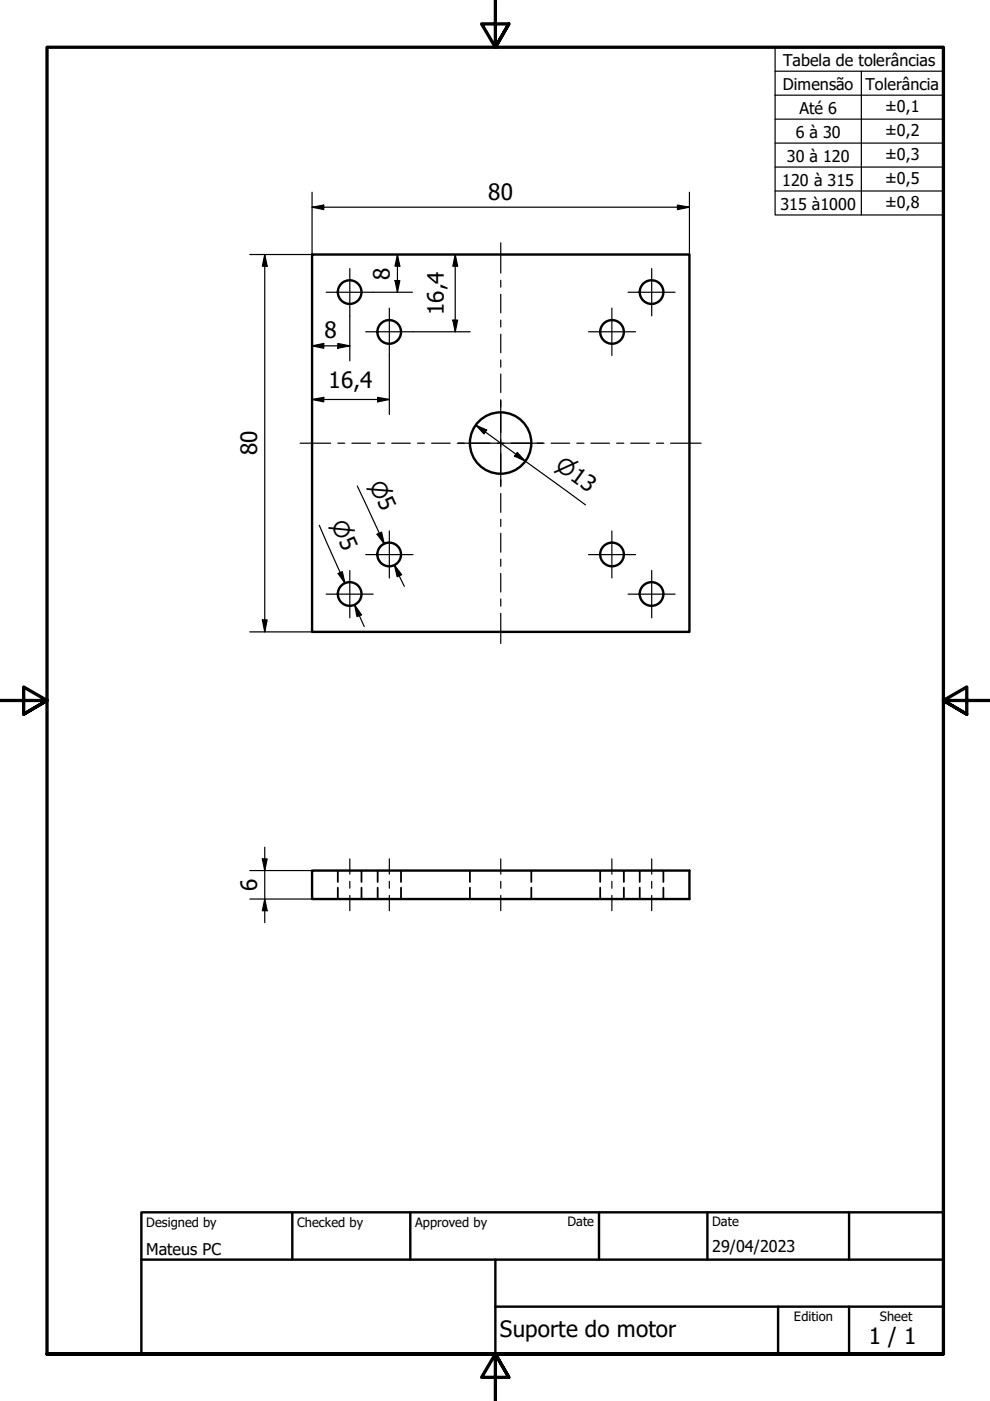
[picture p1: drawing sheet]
<svg xmlns="http://www.w3.org/2000/svg" width="210mm" height="297mm" viewBox="0 0 210 297" stroke-linecap="round" stroke-linejoin="round" font-family="sans-serif">
<!-- layer: Visible (ISO) -->
<g fill="none" stroke="#000" stroke-width=".51">
<path d="M66.2 54h80v80h-80zM66.2 184.6h80v6h-80z"/>
<circle cx="74.1" cy="61.9" r="2.51"/>
<circle cx="82.5" cy="70.4" r="2.51"/>
<circle cx="129.8" cy="70.4" r="2.51"/>
<circle cx="138.1" cy="61.9" r="2.51"/>
<circle cx="106.1" cy="93.9" r="6.5"/>
<circle cx="82.5" cy="117.6" r="2.51"/>
<circle cx="129.8" cy="117.6" r="2.51"/>
<circle cx="74.1" cy="125.9" r="2.51"/>
<circle cx="138.1" cy="125.9" r="2.51"/>
</g>
<!-- layer: Hidden (ISO) -->
<g fill="none" stroke="#000" stroke-width=".38">
<path d="M71.6 184.6v2.4M71.6 188.2v2.4M76.6 184.6v2.4M76.6 188.2v2.4M80.1 184.6v2.4M80.1 188.2v2.4M85 184.6v2.4M85 188.2v2.4M99.6 184.6v2.4M99.6 188.2v2.4M112.6 184.6v2.4M112.6 188.2v2.4"/>
<path d="M127.3 184.6v2.4M127.3 188.2v2.4M132.3 184.6v2.4M132.3 188.2v2.4M135.6 184.6v2.4M135.6 188.2v2.4M140.7 184.6v2.4M140.7 188.2v2.4"/>
</g>
<!-- layer: Border (ISO) -->
<path d="M105 0v10l-2.9-4.9h5.8l-2.9 4.9 2.9-4.9M0 148.5h10l-5-2.8v5.7l5-2.9-5 2.9M210 148.5h-10l5-2.8v5.7l-5-2.9 5 2.9M10 287.1v-277.1h190v277.1h-190h190M107.9 292l-2.9-4.9 2.9 4.9h-5.8l2.9-4.9v9.9" fill="none" stroke="#000" stroke-width=".7"/>
<!-- layer: Title (ISO) -->
<path d="M30 257h170v30.1h-170zM62 257v10.1M87 257v10.1M127 257v10.1M150 257v10.1M180 257v10.1M30 267.1h170M105 277h95M105 267.1v20M165 277v10.1M180 277v10.1" fill="none" stroke="#000" stroke-width=".51"/>
<!-- layer: Centerline (ISO) -->
<g fill="none" stroke="#000" stroke-width=".25">
<path d="M106.2 51.5v6.4M106.2 59.4v1.5M106.2 62.4v3.9M106.2 67.9v1.4M106.2 70.9v3.9M106.2 76.3v1.5M106.2 79.3v3.9M63.6 94h6.5M71.6 94h1.5M74.6 94h3.9M80.1 94h1.4M83.1 94h3.9"/>
<path d="M88.5 94h1.5M91.5 94h3.9M97 94h1.4M99.9 94h4M105.4 94h1.5M106.2 84.8v1.5M106.2 87.7v4M106.2 93.2v1.5M106.2 96.2v4M108.4 94h3.9M113.9 94h1.5M116.8 94h4"/>
<path d="M122.3 94h1.5M125.3 94h3.9M130.7 94h1.6M133.7 94h4M139.2 94h1.5M142.2 94h6.5M106.2 101.6v1.6M106.2 104.6v4M106.2 110.1v1.5M106.2 113.1v4M106.2 118.5v1.6M106.2 121.6v3.9"/>
<path d="M106.2 127v1.5M106.2 130v6.4M74.2 182.1v3.2M74.2 186.9v1.4M74.2 189.9v3.2M82.5 182.1v3.2M82.5 186.9v1.4M82.5 189.9v3.2M106.2 182.1v3.2M106.2 186.9v1.4M106.2 189.9v3.2M129.7 182.1v3.2"/>
<path d="M129.7 186.9v1.4M129.7 189.9v3.2M138.2 182.1v3.2M138.2 186.9v1.4M138.2 189.9v3.2"/>
</g>
<!-- layer: Center Mark (ISO) -->
<g fill="none" stroke="#000" stroke-width=".25">
<path d="M74.2 56.9v10.1M138.2 56.9v10.1M69.2 62h9.9M77.5 70.3h10.1M82.5 65.3v10.1M124.8 70.3h9.9M129.7 65.3v10.1M133.2 62h9.9M97.2 94h17.9M106.2 84.9v18.1M77.5 117.6h10.1M82.5 112.6v9.9"/>
<path d="M124.8 117.6h9.9M129.7 112.6v9.9M69.2 126h9.9M74.2 121v10M133.2 126h9.9M138.2 121v10"/>
</g>
<!-- layer: Dimension (ISO) -->
<g fill="none" stroke="#000" stroke-width=".25">
<path d="M56.1 54l.5 2.4h-1zM56.1 54v80M66.2 43.9l2.4-.4v.9zM66.2 43.9h80M66.2 40.8v13.2h-13.2M83.8 59.5h1l-.5 2.5zM84.3 54l.5 2.4h-1zM84.3 54v8M96.5 54l.5 2.4h-1zM96.5 54v16.3M143.6 43.5l2.6 .4-2.6 .5zM146.2 40.8v13.2"/>
<path d="M66.2 73.3l2.4-.5v1zM66.2 73.3h8M71.6 72.8l2.6 .5-2.6 .5zM74.2 67v9.5M79.1 62h8.3M82.5 75.4v12.5M87.6 70.3h12.1M96 67.9h1l-.5 2.4zM66.2 84.7l2.4-.4v.9zM66.2 84.7h16.3M80.1 84.3l2.4 .4-2.4 .5zM100.9 90.2l2.3 1-.6 .8z"/>
<path d="M100.9 90.2l23.2 16.8M109.7 95.9l1.7 1.9-2.3-1.1zM67.7 111.4l5.5 12.3-1.1-2.3M75.8 103l5.7 12.3-1-2.3M79.9 113.3l1-.5 .6 2.5zM83.6 119.8l1.6 2-1 .5zM83.6 119.8l2.1 4.5M53 134h13.2M55.6 131.4h1l-.5 2.6zM71.7 121.6l.9-.4 .6 2.5zM75.2 128.3l1.4 2.1-.9 .3zM75.2 128.3l2 4.5"/>
<path d="M56.1 179.6v16M53 184.6h13.2M53 190.6h13.2M55.6 182.1h1l-.5 2.5zM56.1 190.6l.5 2.5h-1z"/>
</g>
<g fill="#000">
<path d="M56.1 54l.5 2.4h-1z" fill-rule="evenodd"/>
<path d="M66.2 43.9l2.4-.4v.9z" fill-rule="evenodd"/>
<path d="M83.8 59.5h1l-.5 2.5z" fill-rule="evenodd"/>
<path d="M84.3 54l.5 2.4h-1z" fill-rule="evenodd"/>
<path d="M96.5 54l.5 2.4h-1z" fill-rule="evenodd"/>
<path d="M143.6 43.5l2.6 .4-2.6 .5z" fill-rule="evenodd"/>
<path d="M66.2 73.3l2.4-.5v1z" fill-rule="evenodd"/>
<path d="M71.6 72.8l2.6 .5-2.6 .5z" fill-rule="evenodd"/>
<path d="M96 67.9h1l-.5 2.4z" fill-rule="evenodd"/>
<path d="M66.2 84.7l2.4-.4v.9z" fill-rule="evenodd"/>
<path d="M80.1 84.3l2.4 .4-2.4 .5z" fill-rule="evenodd"/>
<path d="M100.9 90.2l2.3 1-.6 .8z" fill-rule="evenodd"/>
<path d="M109.7 95.9l1.7 1.9-2.3-1.1z" fill-rule="evenodd"/>
<path d="M79.9 113.3l1-.5 .6 2.5z" fill-rule="evenodd"/>
<path d="M55.6 131.4h1l-.5 2.6z" fill-rule="evenodd"/>
<path d="M71.7 121.6l.9-.4 .6 2.5z" fill-rule="evenodd"/>
<path d="M75.2 128.3l1.4 2.1-.9 .3z" fill-rule="evenodd"/>
<path d="M83.6 119.8l1.6 2-1 .5z" fill-rule="evenodd"/>
<path d="M55.6 182.1h1l-.5 2.5z" fill-rule="evenodd"/>
<path d="M56.1 190.6l.5 2.5h-1z" fill-rule="evenodd"/>
</g>
<!-- layer: Symbol (ISO) -->
<path d="M164.3 15.1v-5.1h35.7v5.1M182.6 15.1v30.5M200 15.1h-35.7v5.1M200 15.1v30.5h-35.7v-25.4M164.3 20.2h35.7M164.3 25.3h35.7M164.3 30.3h35.7M164.3 35.4h35.7M164.3 40.5h35.7" fill="none" stroke="#000" stroke-width=".25"/>
<g font-size="4.8">
<text x="103.5" y="42.3">80</text>
<text x="82.7" y="59.3" transform="rotate(-90 82.7 59.3)">8</text>
<text x="68.8" y="71.7">8</text>
<text x="94.1" y="66.9" transform="rotate(-90 94.1 66.9)">16,4</text>
<text x="69.7" y="82.3">16,4</text>
<text x="54.5" y="96.6" transform="rotate(-90 54.5 96.6)">80</text>
<text x="54.5" y="188.9" transform="rotate(-90 54.5 188.9)">6</text>
<text x="106" y="283.4">Suporte do motor</text>
<text x="184.2" y="285">1 / 1</text>
</g>
<g font-size="4.6">
<text x="117.5" y="99.2" transform="rotate(36 117.5 99.2)">⌀13</text>
<text x="78.2" y="102.7" transform="rotate(65 78.2 102.7)">⌀5</text>
<text x="70.2" y="111" transform="rotate(66 70.2 111)">⌀5</text>
</g>
<g font-size="3.4">
<text x="166.1" y="14">Tabela de tolerâncias</text>
<text x="166" y="19">Dimensão</text>
<text x="183.5" y="19">Tolerância</text>
<text x="187.6" y="23.7">±0,1</text>
<text x="168.7" y="29.2">6 à 30</text>
<text x="169.5" y="24.1">Até 6</text>
<text x="187.6" y="28.8">±0,2</text>
<text x="166.8" y="34.3">30 à 120</text>
<text x="187.6" y="33.9">±0,3</text>
<text x="165.9" y="39.4">120 à 315</text>
<text x="187.6" y="39">±0,5</text>
<text x="165.5" y="44.4">315 à1000</text>
<text x="187.6" y="44.1">±0,8</text>
<text x="31" y="266">Mateus PC</text>
<text x="151" y="265.5">29/04/2023</text>
</g>
<g font-size="2.7">
<text x="31" y="260.1">Designed by</text>
<text x="63" y="260.1">Checked by</text>
<text x="88" y="260.1">Approved by</text>
<text x="120.3" y="260">Date</text>
<text x="151" y="260">Date</text>
<text x="168.3" y="280.1">Edition</text>
<text x="186.6" y="280.1">Sheet</text>
</g>
</svg>
